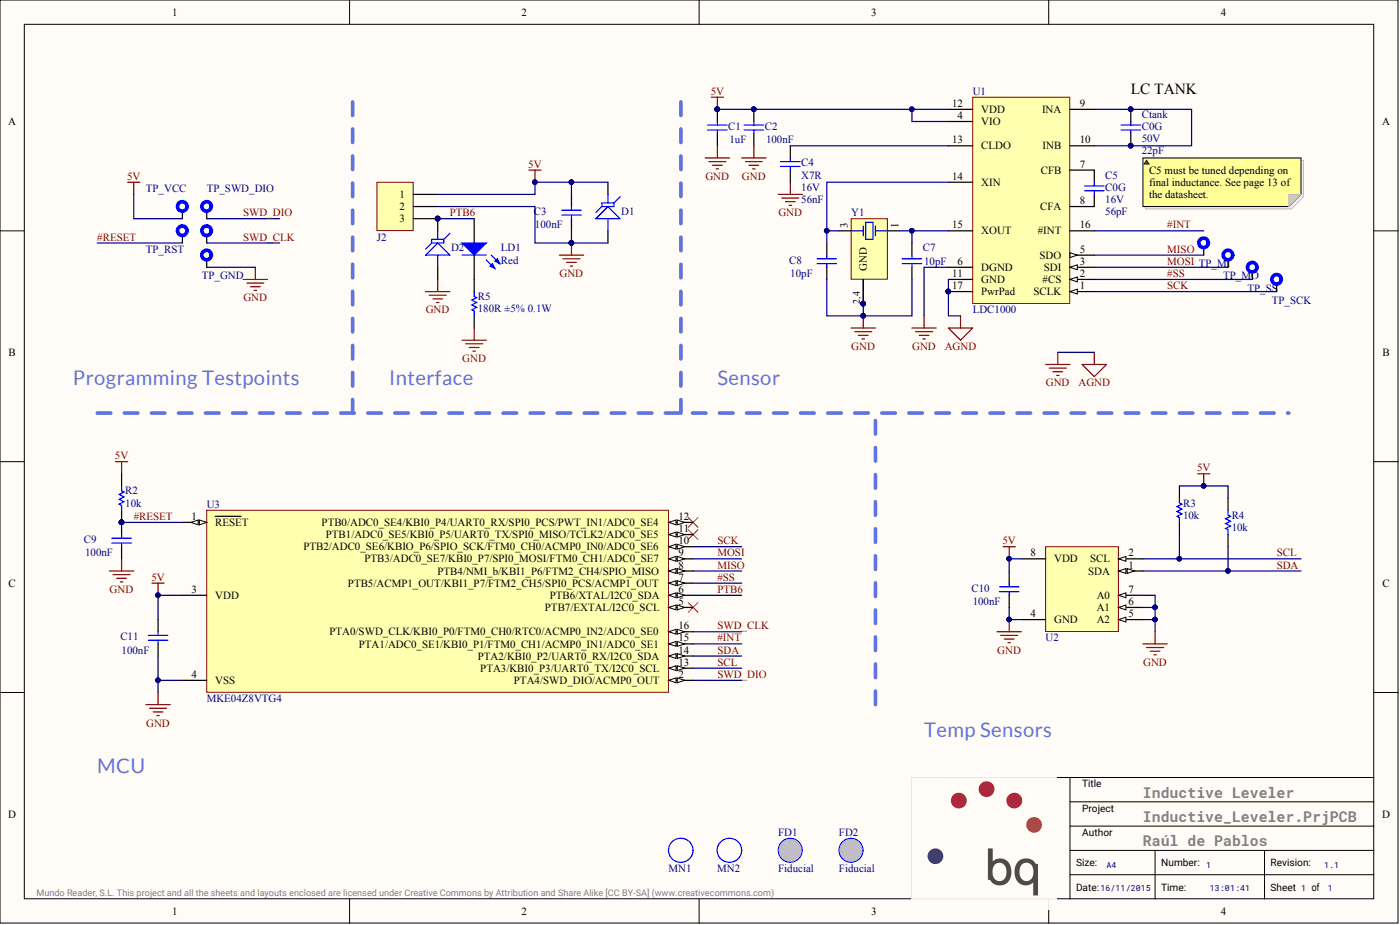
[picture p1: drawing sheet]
# Altium schematic sheet Inductive_Leveler.SchDoc: Inductive Leveler
size A4; Author: Raúl de Pablos; CompanyName: bq - Mundo Reader; Organization: bq - Mundo Reader; DocumentNumber: 1; Revision: 1.1; SheetNumber: 1; SheetTotal: 1

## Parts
C1  Capacitance: 1uF  [C0402]  (hidden comment: Capacitor)
C2  Capacitance: 100nF  [C0402]  (hidden comment: Capacitor)
C3  Capacitance: 100nF  [C0402]  (hidden comment: Capacitor)
C4  Dielectric: X7R  Voltage: 16V  Capacitance: 56nF  [C0402]  (hidden comment: Capacitor)
C5  Dielectric: C0G  Voltage: 16V  Capacitance: 56pF  [C0603]  (hidden comment: Capacitor)
C7  Capacitance: 10pF  [C0402]  (hidden comment: Capacitor)
C8  Capacitance: 10pF  [C0402]  (hidden comment: Capacitor)
C9  Capacitance: 100nF  [C0402]  (hidden comment: Capacitor)
C10  Capacitance: 100nF  [C0402]  (hidden comment: Capacitor)
C11  Capacitance: 100nF  [C0402]  (hidden comment: Capacitor)
Ctank  Dielectric: C0G  Voltage: 50V  Capacitance: 22pF  [C0603]  (hidden comment: Capacitor)
D1  ESD9L5.0ST5G  [SOD923]  (value not drawn)
D2  ESD9L5.0ST5G  [SOD923]  (value not drawn)
FD1  Fiducial  [Fiducial_1mm]  (no BOM)
FD2  Fiducial  [Fiducial_1mm]  (no BOM)
J2  1x3 pin Header 2.54mm  [1x3 Header Angled SMD 2.54]  (value not drawn)
LD1  Red  [LED0603]
MN1  Mounting Nut  [SMTSO-M4-4ET]  (value not drawn)
MN2  Mounting Nut  [SMTSO-M4-4ET]  (value not drawn)
R2  value 10k  [R0402]  (hidden comment: Resistor)
R3  value 10k  [R0402]  (hidden comment: Resistor)
R4  value 10k  [R0402]  (hidden comment: Resistor)
R5  value 180R ±5% 0.1W  [R0603]  (hidden comment: Resistor)
TP_GND  Testpoint  [TP_SMD_1mm]  (value not drawn)  (no BOM)
TP_MI  Testpoint  [TP_SMD_1mm]  (value not drawn)  (no BOM)
TP_MO  Testpoint  [TP_SMD_1mm]  (value not drawn)  (no BOM)
TP_RST  Testpoint  [TP_SMD_1mm]  (value not drawn)  (no BOM)
TP_SCK  Testpoint  [TP_SMD_1mm]  (value not drawn)  (no BOM)
TP_SS  Testpoint  [TP_SMD_1mm]  (value not drawn)  (no BOM)
TP_SWD_CLK  Testpoint  [TP_SMD_1mm]  (value not drawn)  (no BOM)
TP_SWD_DIO  Testpoint  [TP_SMD_1mm]  (value not drawn)  (no BOM)
TP_VCC  Testpoint  [TP_SMD_1mm]  (value not drawn)  (no BOM)
U1  LDC1000  [LDC1000]
U2  TCN75A  [MSOP8]  (value not drawn)
U3  MKE04Z8VTG4  [TSSOP16]
Y1  ABM3B-8.000MHZ-B2-T  [XTAL 5X3.2mm_alternate]  (value not drawn)

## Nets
5V: C1.2 C2.2 C3.2 C10.2 C11.2 D1.K J2.1 R2.2 R3.2 R4.2 TP_VCC.1 U1.4(VIO) U1.12(VDD) U2.8(VDD) U3.3(VDD)
AGND: C1.1 C2.1 C3.1 C4.1 C7.1 C8.1 C9.1 C10.1 C11.1 D1.A D2.A J2.2 R5.1 TP_GND.1 U1.6(DGND) U1.11(GND) U1.17(PwrPad) U2.4(GND) U2.5(A2) U2.6(A1) U2.7(A0) U3.4(VSS) Y1.2(GND) Y1.4(GND)  [also labelled GND]
#INT: U1.16(#INT) U3.15(PTA1/ADC0_SE1/KBI0_P1/FTM0_CH1/ACMP0_IN1/ADC0_SE1)
#RESET: C9.2 R2.1 TP_RST.1 U3.1(~{RESE}T)
#SS: TP_SS.1 U1.2(#CS) U3.7(PTB5/ACMP1_OUT/KBI1_P7/FTM2_CH5/SPI0_PCS/ACMP1_OUT)
MISO: TP_MI.1 U1.5(SDO) U3.8(PTB4/NMI_b/KBI1_P6/FTM2_CH4/SPIO_MISO)
MOSI: TP_MO.1 U1.3(SDI) U3.9(PTB3/ADC0_SE7/KBI0_P7/SPI0_MOSI/FTM0_CH1/ADC0_SE7)
PTB6: D2.K J2.3 LD1.A U3.6(PTB6/XTAL/I2C0_SDA)
SCK: TP_SCK.1 U1.1(SCLK) U3.10(PTB2/ADC0_SE6/KBIO_P6/SPIO_SCK/FTM0_CH0/ACMP0_IN0/ADC0_SE6)
SCL: R3.1 U2.2(SCL) U3.13(PTA3/KBI0_P3/UART0_TX/I2C0_SCL)
SDA: R4.1 U2.1(SDA) U3.14(PTA2/KBI0_P2/UART0_RX/I2C0_SDA)
SWD_CLK: TP_SWD_CLK.1 U3.16(PTA0/SWD_CLK/KBI0_P0/FTM0_CH0/RTC0/ACMP0_IN2/ADC0_SE0)
SWD_DIO: TP_SWD_DIO.1 U3.2(PTA4/SWD_DIO/ACMP0_OUT)
NetC4_2: C4.2 U1.13(CLDO)
NetC5_1: C5.1 U1.8(CFA)
NetC5_2: C5.2 U1.7(CFB)
NetC7_2: C7.2 U1.15(XOUT) Y1.1(OSC1)
NetC8_2: C8.2 U1.14(XIN) Y1.3(OSC2)
NetCtank_1: Ctank.1 Ctank.2 U1.9(INA) U1.10(INB)
NetLD1_K: LD1.K R5.2

Not connected (* = marked no-connect by the designer): U3 5(PTB7/EXTAL/I2C0_SCL)* 11(PTB1/ADC0_SE5/KBI0_P5/UART0_TX/SPI0_MISO/TCLK2/ADC0_SE5)* 12(PTB0/ADC0_SE4/KBI0_P4/UART0_RX/SPI0_PCS/PWT_IN1/ADC0_SE4)*

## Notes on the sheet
- (near Ctank) LC TANK
- C5 must be tuned depending on final inductance. See page 13 of the datasheet.
- Programming Testpoints
- Interface
- Sensor
- Temp Sensors
- MCU
